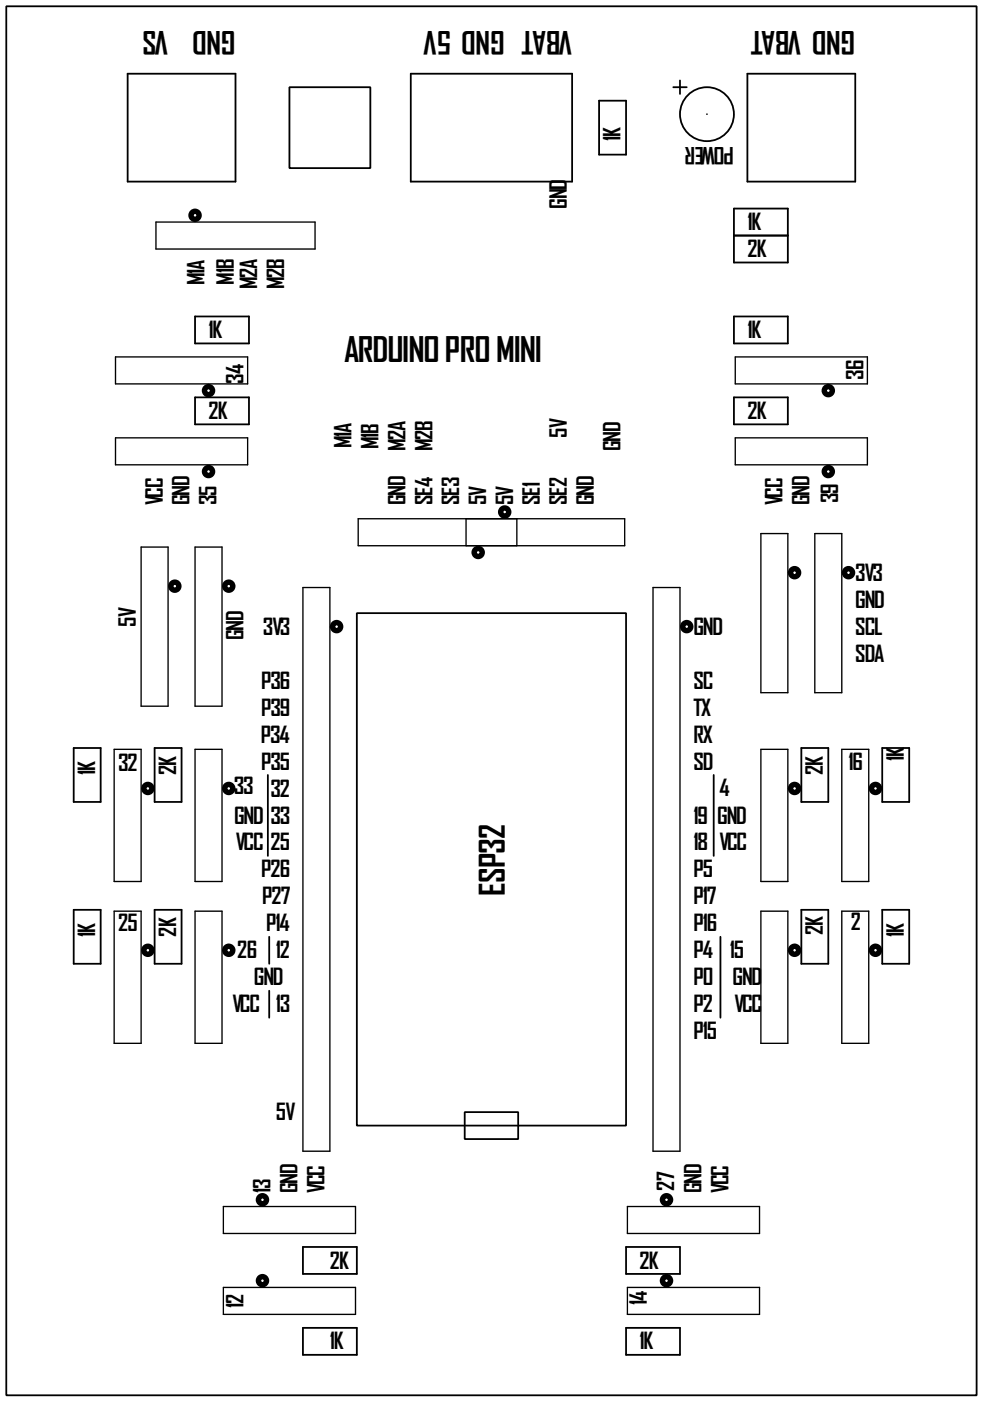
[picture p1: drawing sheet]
<svg xmlns="http://www.w3.org/2000/svg" width="93mm" height="132mm" viewBox="0 0 93 132" stroke-linecap="round" stroke-linejoin="round" font-family="sans-serif">
<g fill="none" stroke="#000" stroke-width=".17">
<path d="M.6 .6h91.4v130.8h-91.4zM12 6.9h10.2v10.2h-10.2zM27.3 8.2h7.6v7.6h-7.6zM38.7 6.9h15.2v10.2h-15.2zM56.4 9.5h2.6v5.1h-2.6zM63.4 8.2h1.3M64.1 7.6v1.2M66.6 10.8h.1M69.1 19.6h5.1v5.1h-5.1zM70.4 6.9h10.2v10.2h-10.2zM18.4 29.8h5.1v2.5h-5.1zM18.4 37.4h5.1v2.6h-5.1z"/>
<path d="M69.1 29.8h5.1v2.5h-5.1zM69.1 37.4h5.1v2.6h-5.1zM69.1 22.2h5.1M33.6 57.7h25.4v48.3h-25.4zM6.9 70.4h2.6v5.1h-2.6zM14.6 70.4h2.5v5.1h-2.5zM25.2 73v7.6M67.2 73v7.6M75.5 70.4h2.5v5.1h-2.5zM83.1 70.4h2.5v5.1h-2.5zM6.9 85.7h2.6v5.1h-2.6zM14.6 85.7h2.5v5.1h-2.5z"/>
<path d="M25.4 88.2v2.6M25.4 93.3v2.5M67.9 88.2v7.6M75.5 85.7h2.5v5.1h-2.5zM83.1 85.7h2.5v5.1h-2.5zM28.5 117.4h5.1v2.6h-5.1zM43.8 104.7h5v2.6h-5zM59 117.4h5.1v2.6h-5.1zM28.5 125.1h5.1v2.5h-5.1zM59 125.1h5.1v2.5h-5.1z"/>
<circle cx="66.6" cy="10.8" r="2.54"/>
</g>
<g fill="none" stroke="#000" stroke-width=".51">
<circle cx="18.4" cy="20.3" r=".38"/>
<circle cx="19.6" cy="36.8" r=".38"/>
<circle cx="78" cy="36.8" r=".38"/>
<circle cx="16.5" cy="55.2" r=".38"/>
<circle cx="19.6" cy="44.4" r=".38"/>
<circle cx="21.5" cy="55.2" r=".38"/>
<circle cx="31.7" cy="59" r=".38"/>
<circle cx="45" cy="52" r=".38"/>
<circle cx="47.5" cy="48.2" r=".38"/>
<circle cx="64.7" cy="59" r=".38"/>
<circle cx="74.8" cy="53.9" r=".38"/>
<circle cx="78" cy="44.4" r=".38"/>
<circle cx="79.9" cy="53.9" r=".38"/>
<circle cx="13.9" cy="74.3" r=".38"/>
<circle cx="21.5" cy="74.3" r=".38"/>
<circle cx="74.8" cy="74.3" r=".38"/>
<circle cx="82.5" cy="74.3" r=".38"/>
<circle cx="13.9" cy="89.5" r=".38"/>
<circle cx="21.5" cy="89.5" r=".38"/>
<circle cx="74.8" cy="89.5" r=".38"/>
<circle cx="82.5" cy="89.5" r=".38"/>
<circle cx="24.7" cy="113" r=".38"/>
<circle cx="62.8" cy="113" r=".38"/>
<circle cx="24.7" cy="120.6" r=".38"/>
<circle cx="62.8" cy="120.6" r=".38"/>
</g>
<g fill="none" stroke="#000" stroke-width=".13">
<path d="M10.9 33.6h12.4v2.6h-12.4zM14.7 20.9h15v2.6h-15zM69.3 33.6h12.4v2.6h-12.4zM10.9 41.2h12.4v2.6h-12.4zM13.3 51.5h2.5v15h-2.5zM18.4 51.5h2.5v15h-2.5zM28.5 55.3h2.6v53.1h-2.6zM33.7 48.9h25.1v2.5h-25.1zM43.9 48.9v2.5M48.7 48.9v2.5M61.5 55.3h2.6v53.1h-2.6zM69.3 41.2h12.4v2.6h-12.4z"/>
<path d="M71.7 50.2h2.5v15h-2.5zM76.8 50.2h2.5v15h-2.5zM10.8 70.6h2.5v12.4h-2.5zM18.4 70.6h2.5v12.4h-2.5zM71.7 70.6h2.5v12.4h-2.5zM79.3 70.6h2.5v12.4h-2.5zM10.8 85.8h2.5v12.5h-2.5zM18.4 85.8h2.5v12.5h-2.5zM71.7 85.8h2.5v12.5h-2.5zM79.3 85.8h2.5v12.5h-2.5zM21 113.6h12.5v2.6h-12.5zM59.1 113.6h12.4v2.6h-12.4z"/>
<path d="M21 121.2h12.5v2.6h-12.5zM59.1 121.2h12.4v2.6h-12.4z"/>
</g>
<g font-size="3.7">
<text x="32.4" y="34.1">ARDUINOPROMINI</text>
<text x="47.5" y="84.4" transform="rotate(-90 47.5 84.4)">ESP32</text>
</g>
<g font-size="3.4">
<text x="22.2" y="2.9" transform="rotate(-180 22.2 2.9)">GND VS</text>
<text x="53.9" y="2.9" transform="rotate(-180 53.9 2.9)">VBAT GND 5V</text>
<text x="80.6" y="2.9" transform="rotate(-180 80.6 2.9)">GND VBAT</text>
</g>
<g font-size="2.5">
<text x="58.5" y="13.3" transform="rotate(-90 58.5 13.3)">1K</text>
<text x="69.1" y="13.8" transform="rotate(-180 69.1 13.8)">POWER</text>
<text x="53.4" y="19.6" transform="rotate(-90 53.4 19.6)">GND</text>
<text x="70.4" y="21.7">1K</text>
<text x="19.3" y="26.8" transform="rotate(-90 19.3 26.8)">M1A</text>
<text x="22" y="26.8" transform="rotate(-90 22 26.8)">M1B</text>
<text x="24.2" y="27.3" transform="rotate(-90 24.2 27.3)">M2A</text>
<text x="26.8" y="27.3" transform="rotate(-90 26.8 27.3)">M2B</text>
<text x="70.4" y="24.2">2K</text>
<text x="19.6" y="31.8">1K</text>
<text x="70.4" y="31.8">1K</text>
<text x="81.3" y="35.8" transform="rotate(-90 81.3 35.8)">36</text>
<text x="19.6" y="39.5">2K</text>
<text x="22.9" y="36.2" transform="rotate(-90 22.9 36.2)">34</text>
<text x="53.4" y="41.2" transform="rotate(-90 53.4 41.2)">5V</text>
<text x="70.4" y="39.5">2K</text>
<text x="15.3" y="47.6" transform="rotate(-90 15.3 47.6)">VCC</text>
<text x="17.9" y="47.6" transform="rotate(-90 17.9 47.6)">GND</text>
<text x="20.4" y="47.6" transform="rotate(-90 20.4 47.6)">35</text>
<text x="33.1" y="42.2" transform="rotate(-90 33.1 42.2)">M1A</text>
<text x="35.6" y="42.3" transform="rotate(-90 35.6 42.3)">M1B</text>
<text x="38.2" y="47.6" transform="rotate(-90 38.2 47.6)">GND</text>
<text x="38.2" y="42.5" transform="rotate(-90 38.2 42.5)">M2A</text>
<text x="40.7" y="47.6" transform="rotate(-90 40.7 47.6)">SE4</text>
<text x="40.7" y="42.5" transform="rotate(-90 40.7 42.5)">M2B</text>
<text x="43.3" y="47.6" transform="rotate(-90 43.3 47.6)">SE3</text>
<text x="45.8" y="47.6" transform="rotate(-90 45.8 47.6)">5V</text>
<text x="48.3" y="47.6" transform="rotate(-90 48.3 47.6)">5V</text>
<text x="50.8" y="47.6" transform="rotate(-90 50.8 47.6)">SE1</text>
<text x="53.4" y="47.6" transform="rotate(-90 53.4 47.6)">SE2</text>
<text x="55.9" y="47.6" transform="rotate(-90 55.9 47.6)">GND</text>
<text x="58.5" y="42.5" transform="rotate(-90 58.5 42.5)">GND</text>
<text x="73.7" y="47.6" transform="rotate(-90 73.7 47.6)">VCC</text>
<text x="76.2" y="47.6" transform="rotate(-90 76.2 47.6)">GND</text>
<text x="79" y="47.4" transform="rotate(-90 79 47.4)">39</text>
<text x="12.8" y="59" transform="rotate(-90 12.8 59)">5V</text>
<text x="24.8" y="59.8">3V3</text>
<text x="65.3" y="59.8">GND</text>
<text x="80.6" y="54.7">3V3</text>
<text x="80.6" y="57.2">GND</text>
<text x="80.6" y="59.8">SCL</text>
<text x="22.9" y="60.3" transform="rotate(-90 22.9 60.3)">GND</text>
<text x="24.6" y="64.9">P36</text>
<text x="65.3" y="64.9">SC</text>
<text x="80.6" y="62.3">SDA</text>
<text x="24.6" y="69.9">P34</text>
<text x="24.6" y="67.4">P39</text>
<text x="65.3" y="67.4">TX</text>
<text x="65.3" y="69.9">RX</text>
<text x="85.1" y="71.7" transform="rotate(-90 85.1 71.7)">1K</text>
<text x="9" y="73" transform="rotate(-90 9 73)">1K</text>
<text x="11.1" y="72.6">32</text>
<text x="16.6" y="73" transform="rotate(-90 16.6 73)">2K</text>
<text x="22" y="74.8">33</text>
<text x="22.1" y="77.6">GND</text>
<text x="24.6" y="72.5">P35</text>
<text x="25.5" y="75">32</text>
<text x="25.5" y="77.6">33</text>
<text x="65.3" y="72.5">SD</text>
<text x="65.3" y="77.6">19</text>
<text x="67.6" y="77.6">GND</text>
<text x="67.8" y="74.9">4</text>
<text x="77.5" y="73" transform="rotate(-90 77.5 73)">2K</text>
<text x="79.9" y="72.5">16</text>
<text x="22.2" y="80.1">VCC</text>
<text x="24.6" y="82.6">P26</text>
<text x="25.5" y="80.1">25</text>
<text x="65.3" y="80.1">18</text>
<text x="65.3" y="82.6">P5</text>
<text x="67.8" y="80.1">VCC</text>
<text x="9" y="88.2" transform="rotate(-90 9 88.2)">1K</text>
<text x="11.1" y="87.7">25</text>
<text x="16.6" y="88.2" transform="rotate(-90 16.6 88.2)">2K</text>
<text x="24.7" y="85.2">P27</text>
<text x="25.1" y="87.7">P14</text>
<text x="65.3" y="85.2">P17</text>
<text x="65.3" y="87.7">P16</text>
<text x="77.5" y="88.1" transform="rotate(-90 77.5 88.1)">2K</text>
<text x="80.1" y="87.5">2</text>
<text x="85.1" y="88.2" transform="rotate(-90 85.1 88.2)">1K</text>
<text x="21.9" y="95.3">VCC</text>
<text x="22.4" y="90.3">26</text>
<text x="23.9" y="92.8">GND</text>
<text x="26" y="90.3">12</text>
<text x="26" y="95.3">13</text>
<text x="65.3" y="90.3">P4</text>
<text x="65.3" y="92.8">P0</text>
<text x="65.3" y="95.3">P2</text>
<text x="68.7" y="90.3">15</text>
<text x="69" y="92.8">GND</text>
<text x="69.2" y="95.3">VCC</text>
<text x="65.3" y="97.9">P15</text>
<text x="26" y="105.5">5V</text>
<text x="25.5" y="112.3" transform="rotate(-90 25.5 112.3)">13</text>
<text x="28" y="112.4" transform="rotate(-90 28 112.4)">GND</text>
<text x="30.6" y="112.4" transform="rotate(-90 30.6 112.4)">VCC</text>
<text x="63.5" y="112.1" transform="rotate(-90 63.5 112.1)">27</text>
<text x="66.1" y="112.4" transform="rotate(-90 66.1 112.4)">GND</text>
<text x="68.6" y="112.4" transform="rotate(-90 68.6 112.4)">VCC</text>
<text x="31.1" y="119.5">2K</text>
<text x="60.2" y="119.5">2K</text>
<text x="22.9" y="123.1" transform="rotate(-90 22.9 123.1)">12</text>
<text x="60.9" y="122.9" transform="rotate(-90 60.9 122.9)">14</text>
<text x="31.1" y="127.1">1K</text>
<text x="60.2" y="127.1">1K</text>
</g>
</svg>
